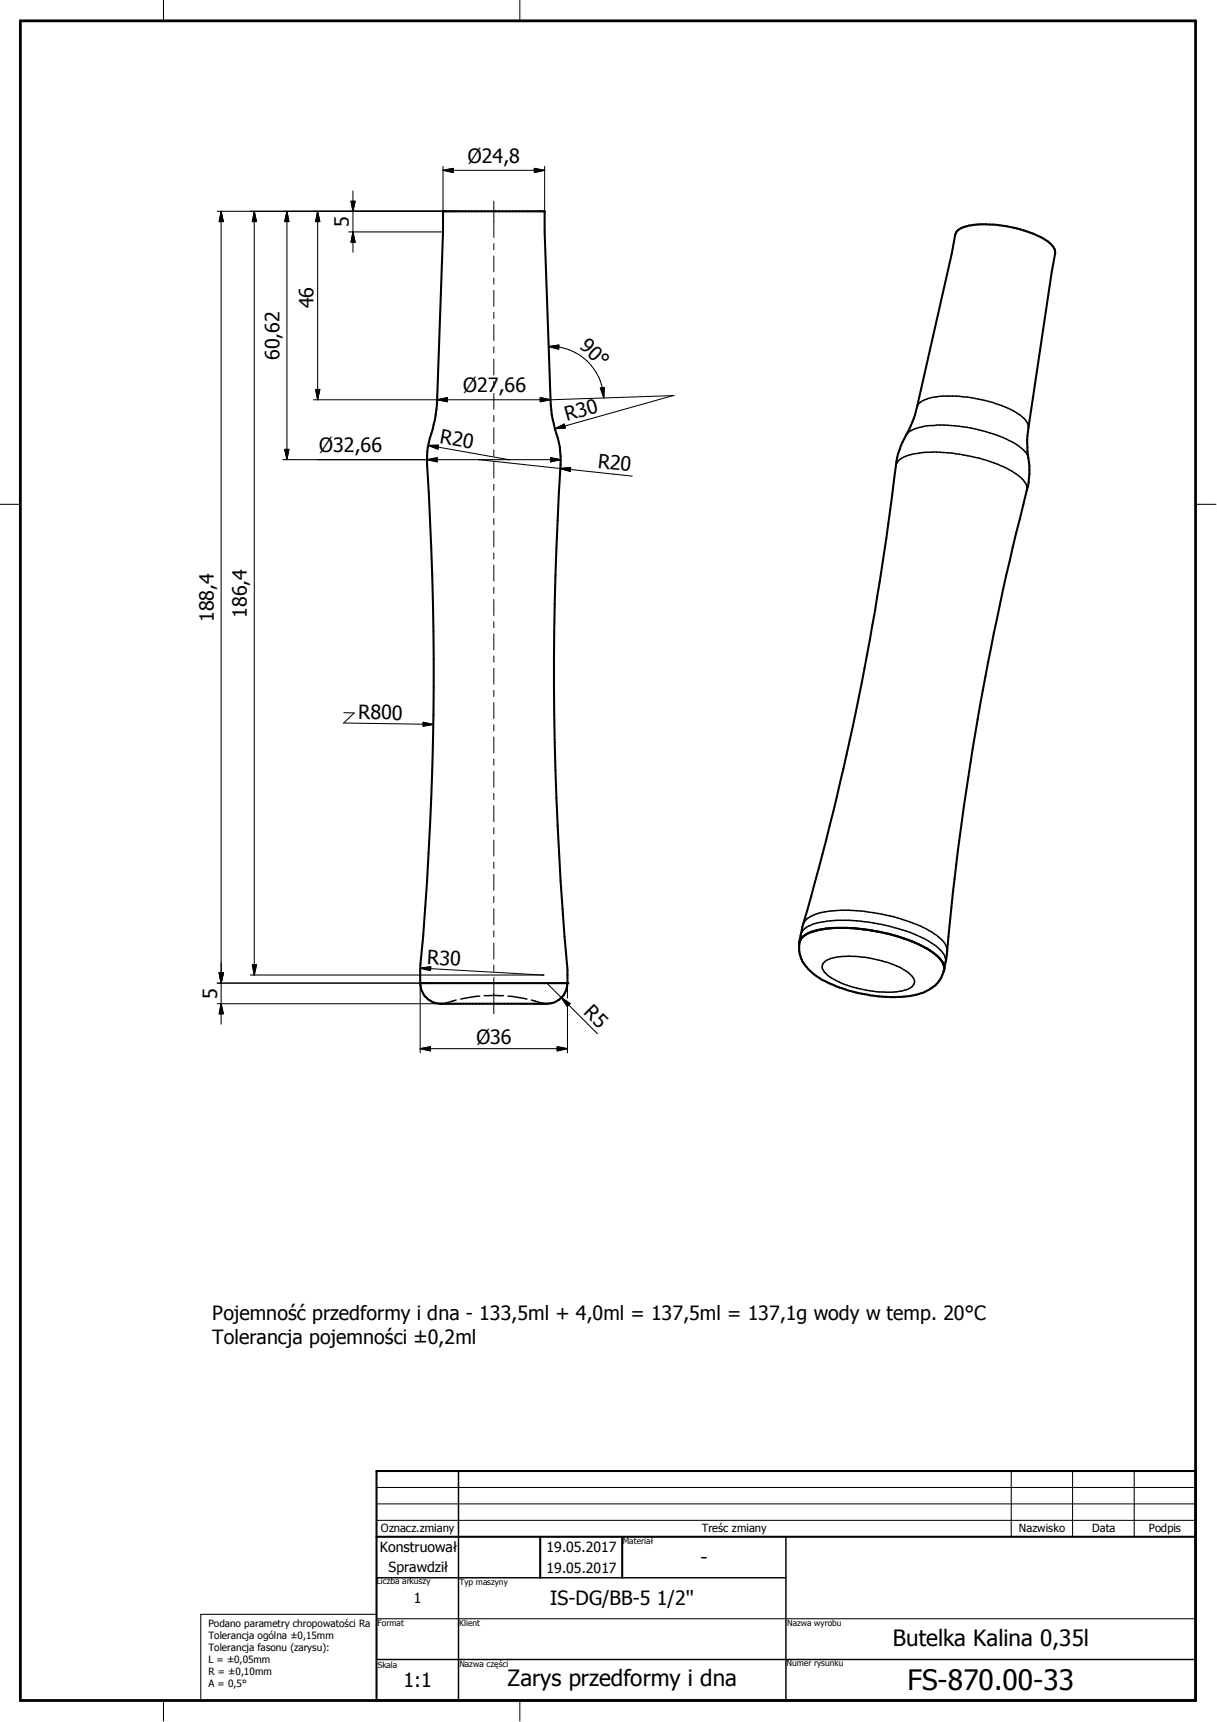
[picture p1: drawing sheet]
<svg xmlns="http://www.w3.org/2000/svg" width="210mm" height="297mm" viewBox="0 0 210 297" stroke-linecap="round" stroke-linejoin="round" font-family="sans-serif">
<g fill="#000">
<circle cx="72.5" cy="169.6" r=".18"/>
<circle cx="97.9" cy="169.6" r=".18"/>
</g>
<g fill="none" stroke="#000" stroke-width=".35">
<path d="M76.4 36.4h17.5v3.6l1.1 29a21.4 21.4 0 0 0 1.2 6.6 18 18 0 0 1 .5 4.6 562.7 562.7 0 0 0 1.2 87.1v2.3h-25.4v-2.3a562.7 562.7 0 0 0 1.2-87.1 13.9 13.9 0 0 1 .9-6.2l.4-1.6 .4-3.4 1-29zM72.5 169.6a3.5 3.5 0 0 0 3.5 3.5h18.3a3.5 3.5 0 0 0 3.5-3.5M137.8 162.6l.6-2.7a496.1 496.1 0 0 0 14.5-67l1.6-12.5a15.8 15.8 0 0 1 2.3-6.4l.8-1.8 .6-2 6-26.5 .6-3.3a2.82 2.82 0 0 1 2.3-1.5 21.2 21.2 0 0 1 13.6 2.7 2.47 2.47 0 0 1 1.3 2.1l-.6 3.2-4 26.9a21.2 21.2 0 0 0 .1 6.6v1.4l-.2 2.1a502.9 502.9 0 0 0-14.1 81.6l-.3 1.8M143 160.1a7.2 7.2 0 0 0-4.8 1.8l-.4 1M143 160.1a29.1 29.1 0 0 1 8.9 .7M144.2 160.1a9.4 9.4 0 0 0-5.7 1.5l-.4 .5a2.19 2.19 0 0 0-.3 1.8 6.6 6.6 0 0 0 3.6 4.9l.8 .4a26.4 26.4 0 0 0 13.2 2.8 10.6 10.6 0 0 0 5.1-1.5 4.4 4.4 0 0 0 2.3-4 7.4 7.4 0 0 0-3.8-3.3M146.1 160.1l2.2 .1M149.7 160.4l4.3 .9M152.6 161l.7 .1 4 1.3M154 161.3l2.6 .8 1.9 .8M157.8 162.6a13.3 13.3 0 0 1 3.7 2.2 2.74 2.74 0 0 1 1.3 2.6l-.1 .3M64.9 253.7h141.3v39.6h-141.3z"/>
<path d="M64.9 265.1h141.3M93.2 265.1v7.1M107.3 265.1v7.1"/>
</g>
<g fill="none" stroke="#000" stroke-width=".25">
<path d="M156.3 75.1a4.5 4.5 0 0 1 3.1-1.6 27.4 27.4 0 0 1 13.6 2 9.3 9.3 0 0 1 4.1 2.8l.3 .7M158.2 70.2a2.64 2.64 0 0 1 2-1.5l1.3-.2a14.9 14.9 0 0 1 4-.1 23.3 23.3 0 0 1 9.8 2.8 3.3 3.3 0 0 1 2.1 2.6M154.5 80.4a2.57 2.57 0 0 1 2.2-1.9 19.7 19.7 0 0 1 8.8-.1 23.6 23.6 0 0 1 10.2 3.7 2.51 2.51 0 0 1 1.4 2.5M138.5 159.4a3.5 3.5 0 0 1 2.7-1.9 28.7 28.7 0 0 1 14.4 1.1 17.8 17.8 0 0 1 6.9 3.6l.6 .8 .3 1.1M76.4 173.1h-.4M76.8 173.1h.1M78.7 172.5l-1.9 .6M82.7 171.8l-3.2 .5M83.5 171.7h3.3M87.6 171.8l3.3 .5M91.7 172.5l1.9 .6M93.6 173.1h.1"/>
<path d="M93.9 173.1h.4M138.1 161.3l.2-.5a4.6 4.6 0 0 1 3.2-1.7 31.7 31.7 0 0 1 17.2 2.5 8.6 8.6 0 0 1 4.2 3.3l.2 .6v.5M141.9 166.2a5.1 5.1 0 0 1 4.1-1.2 20.7 20.7 0 0 1 9.9 2.3 2.79 2.79 0 0 1 1.8 2.1 1.8 1.8 0 0 1-1.7 1.4 18.9 18.9 0 0 1-10.9-1.2l-1.9-1.1a2.3 2.3 0 0 1-1.4-1.9zM79.1 253.7v39.6M64.9 272.2h70.7M135.6 265.1v28.2M64.9 286.3h141.3"/>
</g>
<g fill="none" stroke="#000" stroke-width=".18">
<path d="M38.1 36.4l.4 1.8h-.7zM38.1 36.4v140.3M43.9 36.4l.3 1.8h-.7zM43.9 36.4v131.8M49.5 36.4l.3 1.8h-.7zM49.5 36.4v42.9M54.8 36.4l.4 1.8h-.8zM54.8 36.4v32.6M60.5 34.7h.8l-.4 1.7zM60.9 32.9v10.6M76.4 29.4l1.8-.4v.8zM76.4 28.7v7.7h-38.9"/>
<path d="M76.4 29.4h17.5M85.2 34.7v3.5M92.2 29l1.7 .4-1.7 .4zM93.9 28.7v7.7M60.2 40h16.2M60.9 40l.4 1.8h-.8zM94.6 59.8l1.8-.3v.7zM94.6 59.8a9.1 9.1 0 0 1 8.9 5.9l.4 1.2 .2 1.7M48.8 79.3h47.9M49.1 77.5h.7l-.3 1.8zM54.1 69h40.9M54.4 67.2h.8l-.4 1.8z"/>
<path d="M73.7 79.3l1.7-.3v.7zM73.7 78.6v.7M73.9 76.8h1.7l-.1 .7zM73.9 76.8l13.9 2.5M75.4 69l1.8-.4v.7zM75.4 68.2v.8M82.6 79.3h.1M82.6 79.3l14 1.5M87.8 79.3h.1M93.2 68.6l1.8 .4-1.8 .3zM95 79l1.7 .3-1.7 .4zM95 68.2v.8"/>
<path d="M95.7 74l1.6-.8 .2 .6zM96.7 78.6v.7M103.5 66.9l.7-.1-.1 1.8zM116.1 68.2h.1M116.1 68.2l-21.1 .8M116.1 68.2l-20.4 5.8M96.6 80.8l1.8-.2-.1 .7zM96.6 80.8l12.5 1.3M96.7 80.2l-.1 1.3M59.3 122.9l1.8 .1-1.8 1.7 15.4 .3M73 124.6l1.7 .4-1.7 .3zM37.5 169.6h35v12"/>
<path d="M37.5 173.1h38.5M37.8 167.8h.7l-.4 1.8zM38.1 173.1l.4 1.8h-.7zM43.2 168.2h50.4M43.5 166.4h.7l-.3 1.8zM72.5 167l1.8-.2v.6zM72.5 167l21.1 1.2M85.2 171.4v3.5M93.6 168.2h.1M94.3 169.6h.1M94.3 169.6l2.5 2.5M96.8 172.1l1.5 1-.5 .5z"/>
<path d="M96.8 172.1l6.2 6.2M97.9 169.6v2.6M97.9 173.4v8.2M72.5 180.9l1.8-.3v.7zM72.5 180.9h25.4M96.1 180.6l1.8 .3-1.8 .4zM64.9 256.6h141.3M64.9 259.4h141.3M174.4 253.7v11.4M185 253.7v11.4M195.6 253.7v11.4M64.9 278.5h-30.3v14.9"/>
<path d="M64.9 262.3h141.3M64.9 279.2h141.3M93.2 265.1v7.1"/>
</g>
<g fill="none" stroke="#000" stroke-width=".17">
<path d="M28.2 0v3.6M89.7 0v3.6M85.2 38.2v2.8M85.2 42v1.1M85.2 44.2v2.7M85.2 48v1M85.2 50.1v2.7M85.2 53.9v1M85.2 56v2.8M85.2 59.8v1.1M85.2 61.9v2.8M85.2 65.7v1.1"/>
<path d="M85.2 67.9v2.7M85.2 71.7v1M85.2 73.8v2.7M85.2 77.6v1.1M85.2 79.7v2.8M0 87h3.5M85.2 83.5v1.1M85.2 85.6v2.8M85.2 89.5v1M85.2 91.6v2.7M85.2 95.4v1M85.2 97.5v2.7"/>
<path d="M206.2 87h3.5M85.2 101.3v1.1M85.2 103.4v2.8M85.2 107.2v1.1M85.2 109.3v2.8M85.2 113.2v1M85.2 115.3v2.7M85.2 119.1v1M85.2 121.2v2.8M85.2 125v1.1M85.2 127.1v2.8M85.2 130.9v1.1"/>
<path d="M85.2 133.1v2.7M85.2 136.9v1M85.2 139v2.7M85.2 142.8v1M85.2 144.9v2.8M85.2 148.7v1.1M85.2 150.8v2.8M85.2 154.6v1.1M85.2 156.8v2.7M85.2 160.6v1M85.2 162.7v2.7M85.2 166.5v1.1"/>
<path d="M85.2 168.6v2.8M28.2 293.3v3.6M89.7 293.3v3.6"/>
</g>
<path d="M3.5 3.6h202.7v289.7h-202.7z" fill="none" stroke="#000" stroke-width=".48"/>
<g fill="#000">
<path d="M38.1 36.4l.4 1.8h-.7zM43.9 36.4l.3 1.8h-.7zM49.5 36.4l.3 1.8h-.7zM54.8 36.4l.4 1.8h-.8zM60.5 34.7h.8l-.4 1.7zM76.4 29.4l1.8-.4v.8zM92.2 29l1.7 .4-1.7 .4zM60.9 40l.4 1.8h-.8zM94.6 59.8l1.8-.3v.7zM49.1 77.5h.7l-.3 1.8zM54.4 67.2h.8l-.4 1.8zM73.7 79.3l1.7-.3v.7z"/>
<path d="M73.9 76.8h1.7l-.1 .7zM75.4 69l1.8-.4v.7zM93.2 68.6l1.8 .4-1.8 .3zM95 79l1.7 .3-1.7 .4zM95.7 74l1.6-.8 .2 .6zM103.5 66.9l.7-.1-.1 1.8zM96.6 80.8l1.8-.2-.1 .7zM73 124.6l1.7 .4-1.7 .3zM37.8 167.8h.7l-.4 1.8zM38.1 173.1l.4 1.8h-.7zM43.5 166.4h.7l-.3 1.8zM72.5 167l1.8-.2v.6z"/>
<path d="M96.8 172.1l1.5 1-.5 .5zM72.5 180.9l1.8-.3v.7zM96.1 180.6l1.8 .3-1.8 .4z"/>
</g>
<text font-size="4.8" x="156.5" y="291.6">FS-870.00-33</text>
<g font-size="3.9">
<text x="154" y="283.9">Butelka Kalina 0,35l</text>
<text x="87.5" y="290.9">Zarys przedformy i dna</text>
</g>
<g font-size="3.4">
<text x="80.7" y="28.1">Ø24,8</text>
<text x="60.2" y="39.2" transform="rotate(-90 60.2 39.2)">5</text>
<text x="54.1" y="53.2" transform="rotate(-90 54.1 53.2)">46</text>
<text x="99.8" y="59.9" transform="rotate(43 99.8 59.9)">90°</text>
<text x="48.2" y="62.1" transform="rotate(-90 48.2 62.1)">60,62</text>
<text x="79.9" y="67.6">Ø27,66</text>
<text x="75.7" y="76.4" transform="rotate(10 75.7 76.4)">R20</text>
<text x="97.7" y="72.6" transform="rotate(-16 97.7 72.6)">R30</text>
<text x="55" y="78">Ø32,66</text>
<text x="103" y="80.7" transform="rotate(6 103 80.7)">R20</text>
<text x="36.9" y="107.3" transform="rotate(-90 36.9 107.3)">188,4</text>
<text x="42.6" y="106.6" transform="rotate(-90 42.6 106.6)">186,4</text>
<text x="61.8" y="124" transform="rotate(1 61.8 124)">R800</text>
<text x="73.6" y="166.3" transform="rotate(3 73.6 166.3)">R30</text>
<text x="37.5" y="172.3" transform="rotate(-90 37.5 172.3)">5</text>
<text x="100.5" y="174.8" transform="rotate(45 100.5 174.8)">R5</text>
<text x="82.2" y="180">Ø36</text>
<text x="36.6" y="227.8">Pojemność przedformy i dna - 133,5ml + 4,0ml = 137,5ml = 137,1g wody w temp. 20°C</text>
<text x="36.6" y="231.8">Tolerancja pojemności ±0,2ml</text>
<text x="120.8" y="269.7">-</text>
<text x="94.9" y="276.8">IS-DG/BB-5 1/2''</text>
<text x="69.6" y="291.1">1:1</text>
</g>
<g font-size="2.4">
<text x="65.5" y="267.7">Konstruował</text>
<text x="94.3" y="267.8">19.05.2017</text>
<text x="67" y="271.2">Sprawdził</text>
<text x="94.3" y="271.3">19.05.2017</text>
<text x="71.4" y="276.6">1</text>
</g>
<g font-size="1.9">
<text x="65.7" y="264.2">Oznacz.zmiany</text>
<text x="121" y="264.2">Treśc zmiany</text>
<text x="175.7" y="264.3">Nazwisko</text>
<text x="188.4" y="264.3">Data</text>
<text x="198.1" y="264.2">Podpis</text>
</g>
<g font-size="1.7">
<text x="35.9" y="280.7">Podano parametry chropowatości Ra</text>
<text x="35.9" y="282.7">Tolerancja ogólna ±0,15mm</text>
<text x="35.9" y="284.8">Tolerancja fasonu (zarysu):</text>
<text x="35.9" y="286.9">L = ±0,05mm</text>
<text x="35.9" y="289">R = ±0,10mm</text>
<text x="35.9" y="291">A = 0,5°</text>
</g>
<g font-size="1.5">
<text x="107.4" y="266.3">Materiał</text>
<text x="65" y="273.3">Liczba arkuszy</text>
<text x="79.2" y="273.3">Typ maszyny</text>
<text x="65.1" y="280.5">Format</text>
<text x="79.2" y="280.5">Klient</text>
<text x="135.8" y="280.5">Nazwa wyrobu</text>
<text x="65.2" y="287.7">Skala</text>
<text x="79.2" y="287.6">Nazwa części</text>
<text x="135.7" y="287.4">Numer rysunku</text>
</g>
</svg>
